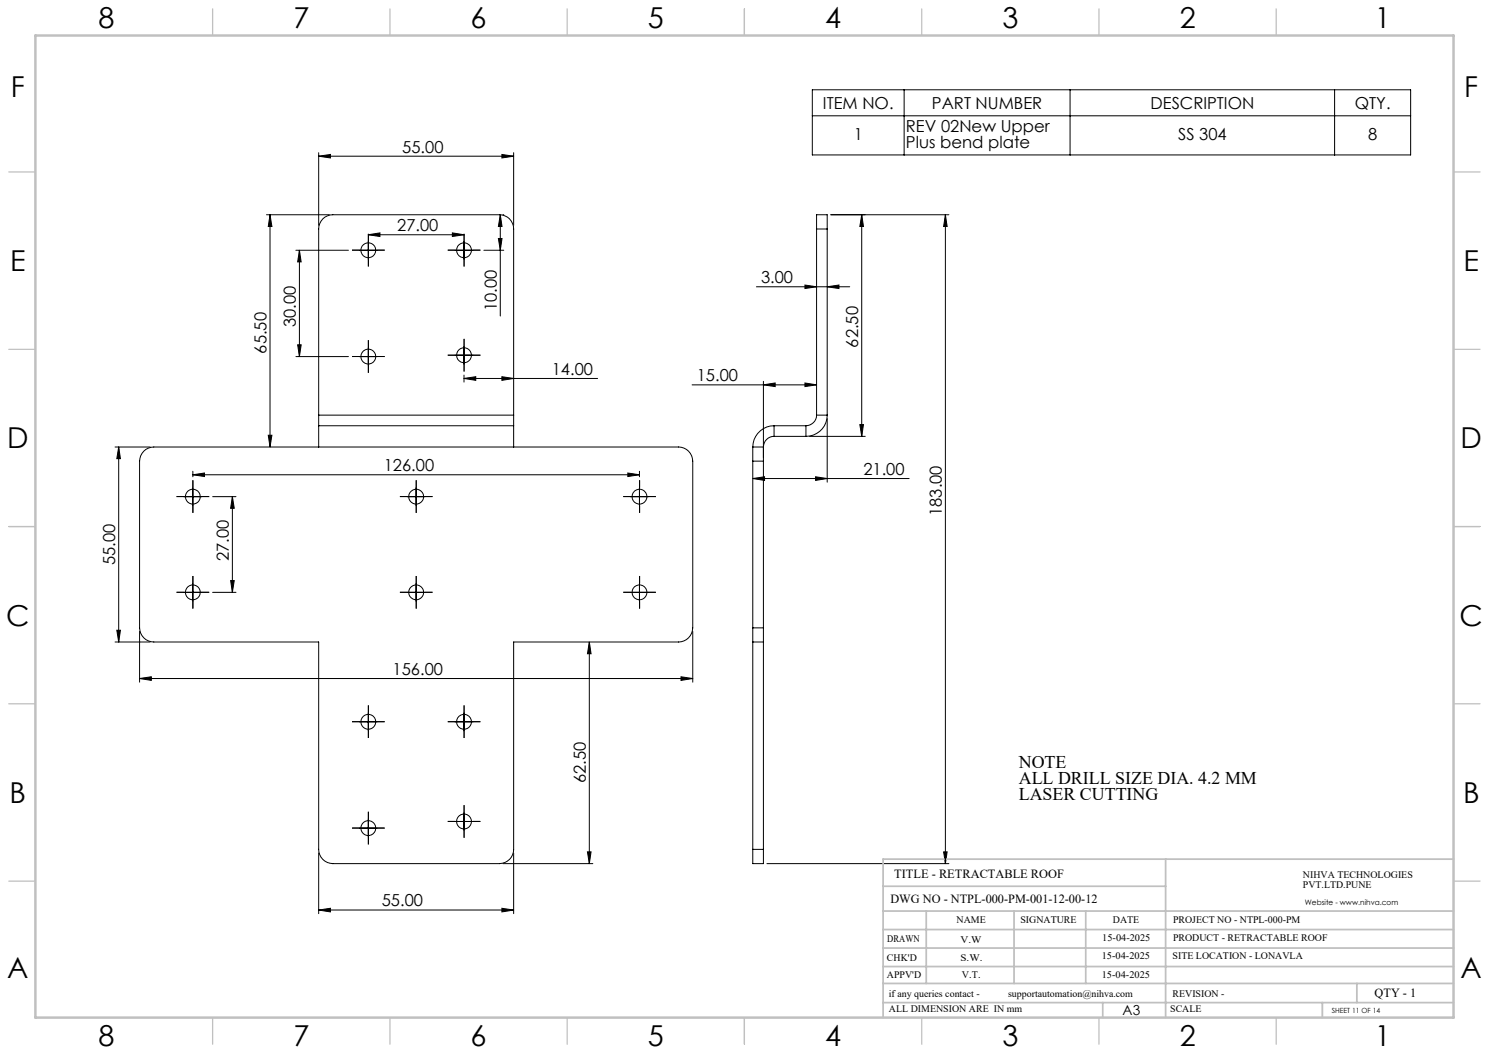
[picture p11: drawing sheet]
<svg xmlns="http://www.w3.org/2000/svg" width="420mm" height="297mm" viewBox="0 0 420 297" stroke-linecap="round" stroke-linejoin="round" font-family="sans-serif">
<g fill="none" stroke="#000" stroke-width=".28">
<path d="M229.1 25.3h168.8v18.4h-168.8zM229.1 32.7h168.8M255 25.3v18.4M301.8 25.3v18.4M376.4 25.3v18.4M89.9 44.1l3.3-.5v1zM89.9 43.1v20.5M89.9 44.1h55M141.6 43.6l3.3 .5-3.3 .5zM144.9 43.1v20.5M75.2 60.6h17.7M76.2 60.6l.5 3.3h-1z"/>
<path d="M76.2 60.6v65.5M83.5 70.6h14.8M84.5 70.6l.4 3.3h-.9zM84.5 70.6v30M101.4 70.6h5M103.9 66.2l3.3-.5v1zM103.9 66.2h27M103.9 68.1v5M127.6 65.7l3.3 .5-3.3 .5zM128.4 70.6h5M130.9 68.1v5M136.5 70.6h5.6"/>
<path d="M140.6 67.3h1l-.5 3.3zM141.1 60.6l.5 3.3h-1zM141.1 60.6v28.5M141.9 60.6h.2M230.3 64.6v-4h3v4M230.3 64.6v52.5M230.3 64.6h3M233.3 64.6v52.5M234.4 60.6h33.3M243.1 60.6l.5 3.3h-1.1zM243.1 60.6v62.5M266.7 60.6l.5 3.3h-1z"/>
<path d="M266.7 60.6v183M84 97.3h.9l-.4 3.3zM103.9 98.1v5M130.9 97.7v5M213.4 80.9h26.3M227 80.4l3.3 .5-3.3 .5zM233.3 80.9l3.3-.5v1zM83.5 100.6h14.8M89.9 117.1v3M89.9 117.1v-52.5a4 4 0 0 1 4-4h47a4 4 0 0 1 4 4v52.5M89.9 117.1h55M101.4 100.6h5"/>
<path d="M128.4 100.2h5M130.9 106.7l3.3-.4v1zM130.9 105.8v2M130.9 106.7h37.7M141.6 106.3l3.3 .4-3.3 .6zM144.9 117.1v3M195.2 108.5h35.1M215.3 108.5l3.4-.5v1zM215.3 107.6v21.5M227 108l3.3 .5-3.3 .5zM230.3 117.1a3 3 0 0 1-3 3M230.3 117.1h3"/>
<path d="M233.3 118.1v17.9M233.3 117.1a6 6 0 0 1-6 6M242.5 119.8h1.1l-.5 3.3zM32.5 126.1h9.9M33.5 126.1v55M33.5 126.1l.5 3.3h-1.1zM40.6 127.2a4.1 4.1 0 0 1 2.8-1.1h148a4 4 0 0 1 4 4v47a4 4 0 0 1-4 4h-46.5v58.5a4 4 0 0 1-4 4h-47a4 4 0 0 1-4-4v-58.5h-46.5a4 4 0 0 1-4-4v-47a4.1 4.1 0 0 1 1.2-2.9zM54.4 133.9l3.3-.5v1zM54.4 132.9v1.6M54.4 133.9h126M54.4 137.6v5M75.7 122.8h1l-.5 3.3z"/>
<path d="M89.9 120.1v6M89.9 120.1h55M117.4 137.6v5M144.9 120.1v6M177.1 133.4l3.3 .5-3.3 .5zM180.4 137.6v5M180.4 132.9v1.6M212.3 135l3.4-.5v1zM212.3 135h44.1M212.3 126.1v4M212.3 126.1h3M212.3 130.1h3"/>
<path d="M212.3 130.1v47M215.3 126.1v4M215.3 130.1v47M218.3 120.1a6 6 0 0 0-6 6M218.3 123.1a3 3 0 0 0-3 3M218.3 120.1h9M218.3 123.1h9M218.3 120.1v3M227.3 120.1v3M228.4 123.1h15.7M230 134.5l3.3 .5-3.3 .5zM51.9 140.1h5"/>
<path d="M60 140.1h6.6M65.5 140.1v27M65.5 140.1l.6 3.3h-1zM114.9 140.1h5M177.9 140.1h5M32.9 177.8h1.1l-.5 3.3zM39.4 178.1v14.3M51.9 167.1h5M54.4 164.6v5M60 167.1h6.6M65.1 163.8h1l-.6 3.3zM114.9 167.1h5"/>
<path d="M117.4 164.6v5M177.9 167.1h5M180.4 164.6v5M195.4 178.1v14.3M212.3 177.1v4M212.3 177.1h3M215.3 177.1v4M32.5 181.1h9.9M39.4 191.4l3.3-.5v1zM39.4 191.4h156M166.2 181.1l.5 3.3h-1zM166.2 181.1v62.5"/>
<path d="M192.1 190.9l3.3 .5-3.3 .5zM212.3 181.1h3M212.3 181.1v58.5M215.3 181.1v58.5M101.4 203.6h5M103.9 201.1v5M128.4 203.6h5M130.9 201.1v5M101.4 233.6h5M103.9 231.1v5M128.4 231.7h5M130.9 229.2v5"/>
<path d="M212.3 239.6v4h3v-4M212.3 239.6h3M89.9 256.7l3.3-.5v1zM89.9 240.6v17.1M89.9 256.7h55M141.6 256.2l3.3 .5-3.3 .5zM141.9 243.6h25.3M144.9 240.6v17.1M165.7 240.3h1l-.5 3.3zM216.3 243.6h51.4M266.2 240.3h1l-.5 3.3z"/>
<circle cx="103.9" cy="70.6" r="2.09"/>
<circle cx="130.9" cy="70.6" r="2.11"/>
<circle cx="103.9" cy="100.6" r="2.09"/>
<circle cx="130.9" cy="100.2" r="2.11"/>
<circle cx="54.4" cy="140.1" r="2.09"/>
<circle cx="117.4" cy="140.1" r="2.09"/>
<circle cx="180.4" cy="140.1" r="2.1"/>
<circle cx="54.4" cy="167.1" r="2.09"/>
<circle cx="117.4" cy="167.1" r="2.09"/>
<circle cx="180.4" cy="167.1" r="2.1"/>
<circle cx="103.9" cy="203.6" r="2.09"/>
<circle cx="130.9" cy="203.6" r="2.11"/>
<circle cx="103.9" cy="233.6" r="2.09"/>
<circle cx="130.9" cy="231.7" r="2.11"/>
</g>
<g fill="none" stroke="#000" stroke-width=".28" stroke-dasharray="15.2 1.3 1.3 1.3" stroke-linecap="butt">
<path d="M101.4 70.6h-2.1M103.9 68.1v-2.1M103.9 73.1v2.1M106.4 70.6h2.1M128.4 70.6h-2.1M130.9 68.1v-2.1M130.9 73.1v2.1M133.4 70.6h2.1M103.9 98.1v-2.1M130.9 97.7v-2.1M101.4 100.6h-2.1M103.9 103.1v2.1"/>
<path d="M106.4 100.6h2.1M128.4 100.2h-2.1M130.9 102.7v2.1M133.4 100.2h2.1M54.4 137.6v-2.1M117.4 137.6v-2.1M180.4 137.6v-2.1M51.9 140.1h-2.1M54.4 142.6v2.1M56.9 140.1h2.1M114.9 140.1h-2.1M117.4 142.6v2.1"/>
<path d="M119.9 140.1h2.1M177.9 140.1h-2.1M180.4 142.6v2.1M182.9 140.1h2.1M51.9 167.1h-2.1M54.4 164.6v-2.1M54.4 169.6v2.1M56.9 167.1h2.1M114.9 167.1h-2.1M117.4 164.6v-2.1M117.4 169.6v2.1M119.9 167.1h2.1"/>
<path d="M177.9 167.1h-2.1M180.4 164.6v-2.1M180.4 169.6v2.1M182.9 167.1h2.1M101.4 203.6h-2.1M103.9 201.1v-2.1M103.9 206.1v2.1M106.4 203.6h2.1M128.4 203.6h-2.1M130.9 201.1v-2.1M130.9 206.1v2.1M133.4 203.6h2.1"/>
<path d="M101.4 233.6h-2.1M103.9 231.1v-2.1M103.9 236.1v2.1M106.4 233.6h2.1M128.4 231.7h-2.1M130.9 229.2v-2.1M130.9 234.2v2.1M133.4 231.7h2.1"/>
</g>
<g fill="none" stroke="#c0c0c0" stroke-width=".35">
<path d="M60 2.5v7.5M110 2.5v7.5M160 2.5v7.5M210 2.5v7.5M260 2.5v7.5M310 2.5v7.5M360 2.5v7.5M2.5 48.5h7.5M410 48.5h7.5M2.5 98.5h7.5M410 98.5h7.5M2.5 148.5h7.5"/>
<path d="M410 148.5h7.5M2.5 198.5h7.5M410 198.5h7.5M2.5 248.5h7.5M410 248.5h7.5M60 287v7.5M110 287v7.5M160 287v7.5M210 287v7.5M260 287v7.5M310 287v7.5M360 287v7.5"/>
</g>
<g fill="none" stroke="#c0c0c0" stroke-width=".5">
<path d="M249.1 257h160.9M249.1 250h79.7M261.3 257v20.4M286 257v20.4M306.2 257v20.4M328.8 242.3v44.7M410 242.3h-160.9v44.7M249.1 272.6h160.9M249.1 267.4h160.9M249.1 262.2h160.9M249.1 277.4h160.9M382.7 277.4v5.4"/>
<path d="M249.1 282.8h160.9M311 282.8v4.2M373 282.8v4.2"/>
</g>
<path d="M10 10h400v277h-400z" fill="none" stroke="#c0c0c0" stroke-width=".7"/>
<g fill="#000">
<path d="M84 97.3h.9l-.4 3.3zM84.5 70.6l.4 3.3h-.9zM140.6 67.3h1l-.5 3.3zM141.1 60.6l.5 3.3h-1zM266.2 240.3h1l-.5 3.3zM266.7 60.6l.5 3.3h-1z"/>
<path d="M33.5 126.1l.5 3.3h-1.1zM32.9 177.8h1.1l-.5 3.3zM166.2 181.1l.5 3.3h-1zM165.7 240.3h1l-.5 3.3zM76.2 60.6l.5 3.3h-1zM75.7 122.8h1l-.5 3.3zM65.5 140.1l.6 3.3h-1zM65.1 163.8h1l-.6 3.3zM243.1 60.6l.5 3.3h-1.1zM242.5 119.8h1.1l-.5 3.3z"/>
<path d="M39.4 191.4l3.3-.5v1zM192.1 190.9l3.3 .5-3.3 .5zM89.9 44.1l3.3-.5v1zM141.6 43.6l3.3 .5-3.3 .5zM103.9 66.2l3.3-.5v1zM127.6 65.7l3.3 .5-3.3 .5zM54.4 133.9l3.3-.5v1zM177.1 133.4l3.3 .5-3.3 .5zM130.9 106.7l3.3-.4v1zM141.6 106.3l3.3 .4-3.3 .6zM227 80.4l3.3 .5-3.3 .5zM233.3 80.9l3.3-.5v1zM212.3 135l3.4-.5v1zM230 134.5l3.3 .5-3.3 .5zM215.3 108.5l3.4-.5v1zM227 108l3.3 .5-3.3 .5z"/>
<path d="M141.6 256.2l3.3 .5-3.3 .5zM89.9 256.7l3.3-.5v1z"/>
</g>
<g font-size="8.1">
<text x="27.8" y="8">8</text>
<text x="82.8" y="8">7</text>
<text x="132.8" y="8">6</text>
<text x="182.8" y="8">5</text>
<text x="232.8" y="8">4</text>
<text x="282.8" y="8">3</text>
<text x="332.8" y="8">2</text>
<text x="387.8" y="8">1</text>
<text x="3" y="27.2">F</text>
<text x="413" y="27.2">F</text>
<text x="2.8" y="76.5">E</text>
<text x="412.8" y="76.5">E</text>
<text x="2" y="126.5">D</text>
<text x="412" y="126.5">D</text>
<text x="1.7" y="176.5">C</text>
<text x="411.7" y="176.5">C</text>
<text x="2.7" y="226.5">B</text>
<text x="412.7" y="226.5">B</text>
<text x="2" y="275.7">A</text>
<text x="412" y="275.7">A</text>
<text x="27.8" y="295">8</text>
<text x="82.8" y="295">7</text>
<text x="132.8" y="295">6</text>
<text x="182.8" y="295">5</text>
<text x="232.8" y="295">4</text>
<text x="282.8" y="295">3</text>
<text x="332.8" y="295">2</text>
<text x="387.8" y="295">1</text>
</g>
<g font-size="5">
<text x="287.4" y="216.5">NOTE</text>
<text x="287.4" y="221.1">ALL DRILL SIZE DIA. 4.2 MM</text>
<text x="287.4" y="225.7">LASER CUTTING</text>
</g>
<g font-size="4.7">
<text x="232.1" y="30.7">ITEM NO.</text>
<text x="262.9" y="30.7">PART NUMBER</text>
<text x="324.5" y="30.7">DESCRIPTION</text>
<text x="382.1" y="30.7">QTY.</text>
<text x="240.8" y="39.4">1</text>
<text x="255.5" y="37.2">REV 02New Upper</text>
<text x="255.5" y="41.7">Plus bend plate</text>
<text x="332.3" y="39.4">SS 304</text>
<text x="385.9" y="39.4">8</text>
<text x="113.5" y="43">55.00</text>
<text x="112" y="65.2">27.00</text>
<text x="214.7" y="79.9">3.00</text>
<text x="140.1" y="87.8" transform="rotate(-90 140.1 87.8)">10.00</text>
<text x="83.5" y="92.2" transform="rotate(-90 83.5 92.2)">30.00</text>
<text x="75.2" y="99.7" transform="rotate(-90 75.2 99.7)">65.50</text>
<text x="242.1" y="98" transform="rotate(-90 242.1 98)">62.50</text>
<text x="155.6" y="105.7">14.00</text>
<text x="196.5" y="107.5">15.00</text>
<text x="108.2" y="132.9">126.00</text>
<text x="243.5" y="133.9">21.00</text>
<text x="265.7" y="145.5" transform="rotate(-90 265.7 145.5)">183.00</text>
<text x="32.5" y="159.4" transform="rotate(-90 32.5 159.4)">55.00</text>
<text x="64.6" y="158.2" transform="rotate(-90 64.6 158.2)">27.00</text>
<text x="110.7" y="190.4">156.00</text>
<text x="165.2" y="220.9" transform="rotate(-90 165.2 220.9)">62.50</text>
<text x="107.7" y="255.7">55.00</text>
</g>
<text font-size="3.9" x="316.7" y="286.4">A3</text>
<g font-size="3.5">
<text x="252.2" y="247.6">TITLE - RETRACTABLE ROOF</text>
<text x="251.2" y="254.7">DWG NO - NTPL-000-PM-001-12-00-12</text>
<text x="387.7" y="281.1">QTY - 1</text>
</g>
<g font-size="2.8">
<text x="367.5" y="247.6">NIHVA TECHNOLOGIES</text>
<text x="367.5" y="250.5">PVT.LTD.PUNE</text>
<text x="269.8" y="260.3">NAME</text>
<text x="287.8" y="260.3">SIGNATURE</text>
<text x="313.9" y="260.4">DATE</text>
<text x="330.9" y="260.4">PROJECT NO - NTPL-000-PM</text>
<text x="250.3" y="265.6">DRAWN</text>
<text x="270.9" y="266.1">V.W</text>
<text x="310.9" y="265.5">15-04-2025</text>
<text x="330.9" y="265.5">PRODUCT - RETRACTABLE ROOF</text>
<text x="250.2" y="271.1">CHK'D</text>
<text x="250.2" y="275.8">APPV'D</text>
<text x="270.9" y="271.1">S.W.</text>
<text x="271.3" y="275.8">V.T.</text>
<text x="310.8" y="270.6">15-04-2025</text>
<text x="310.8" y="275.8">15-04-2025</text>
<text x="330.7" y="270.6">SITE LOCATION - LONAVLA</text>
<text x="250.7" y="281.1">if any queries contact -</text>
<text x="284.3" y="281.1">supportautomation@nihva.com</text>
<text x="330.7" y="281.1">REVISION -</text>
<text x="250.7" y="285.6">ALL DIMENSION ARE IN mm</text>
<text x="330.1" y="285.6">SCALE</text>
</g>
<text font-size="2.1" x="368.1" y="255.1">Website - www.nihva.com</text>
<text font-size="2" x="375.7" y="285.6">SHEET 11 OF 14</text>
</svg>
